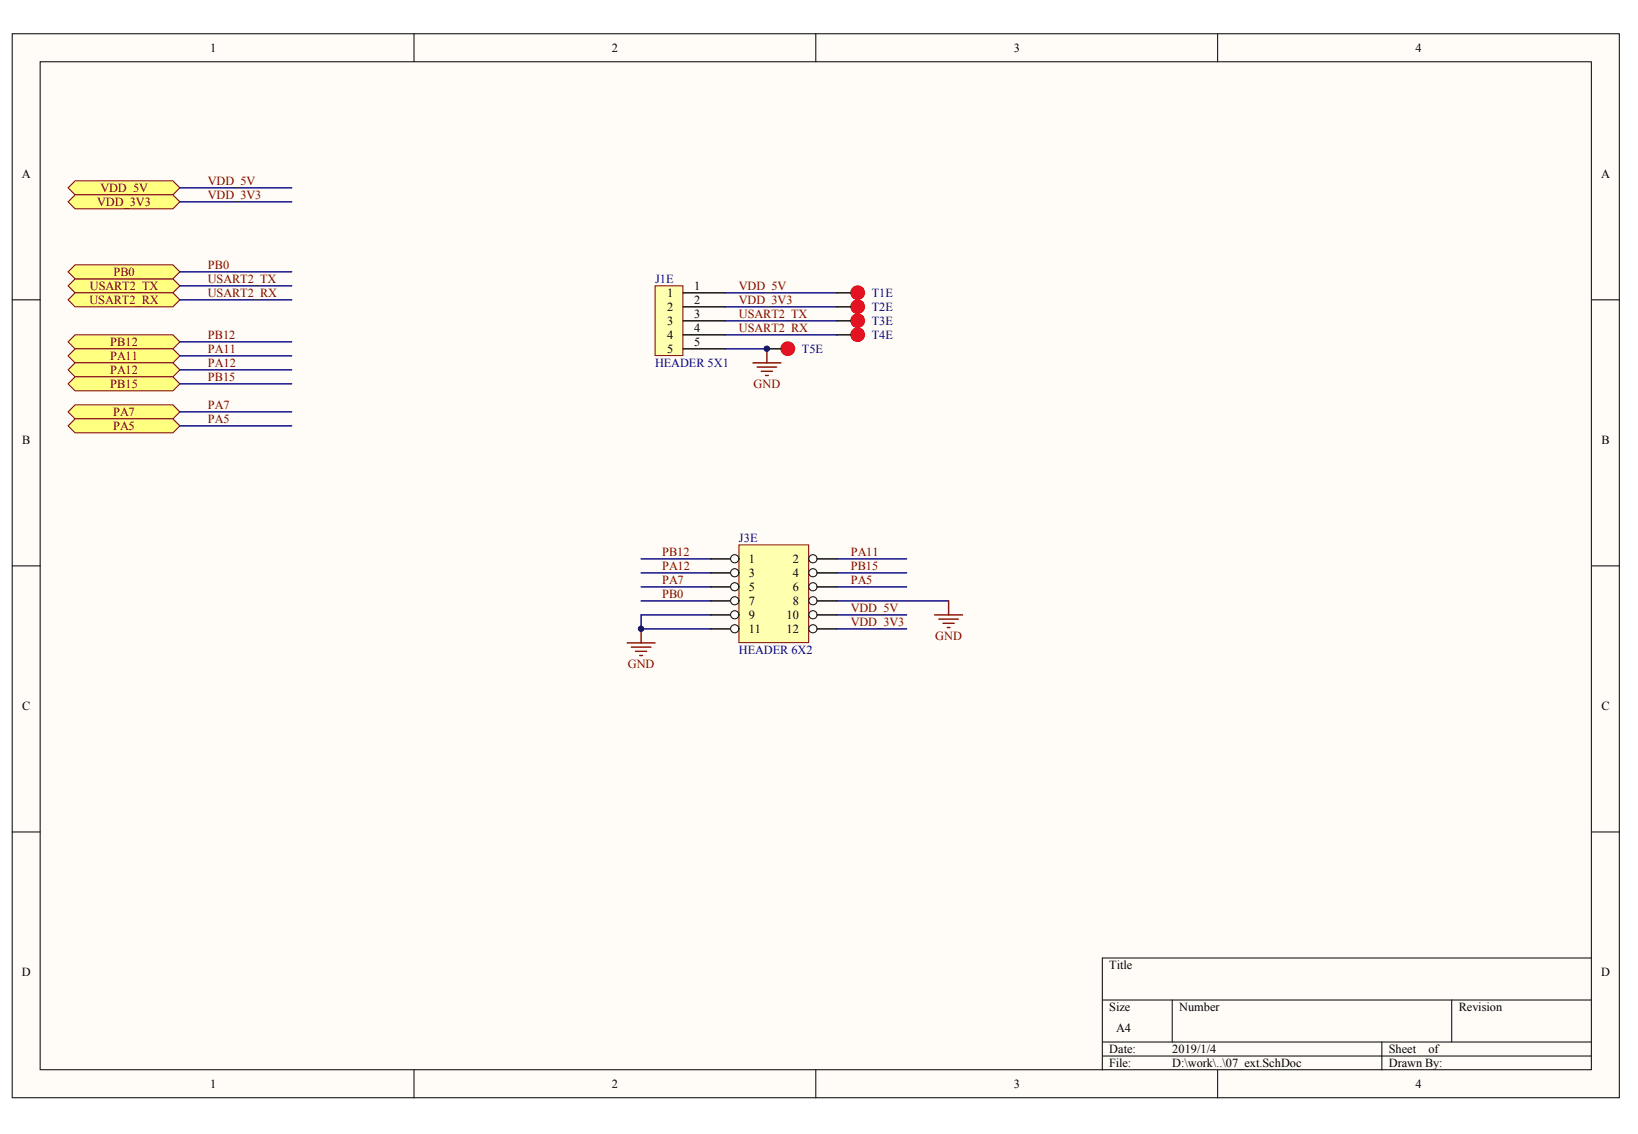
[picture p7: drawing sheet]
<svg xmlns="http://www.w3.org/2000/svg" width="289mm" height="200mm" viewBox="0 0 289 200" stroke-linecap="round" stroke-linejoin="round" font-family="sans-serif">
<g fill="#fffcf8" stroke="#000" stroke-width=".18">
<path d="M2.2 6h283.4v187.6h-283.4z"/>
<path d="M7.1 10.9h273.6v177.8h-273.6z"/>
</g>
<g fill="none" stroke="#000" stroke-width=".18">
<path d="M73 6v4.9M143.9 6v4.9M214.8 6v4.9M2.2 52.9h4.9M280.7 52.9h5M2.2 99.8h4.9M280.7 99.8h5M2.2 146.7h4.9M280.7 146.7h5M194.4 176.4h86.3M206.8 176.4v7.4M256.1 176.4v7.4"/>
<path d="M280.7 169h-86.3v19.7M73 188.7v5M143.9 188.7v5M194.4 183.8h86.3M194.4 186.3h86.3M214.8 188.7v5M243.7 183.8v4.9"/>
</g>
<path d="M13.2 31.9h17.3l1.2 1.2-1.2 1.3h-17.3l-1.2-1.3z" fill-rule="evenodd" fill="#ffff80" stroke="#800000" stroke-width=".18"/>
<path d="M31.7 33.1h19.8" fill="none" stroke="#000080" stroke-width=".25"/>
<path d="M13.2 34.4h17.3l1.2 1.2-1.2 1.2h-17.3l-1.2-1.2z" fill-rule="evenodd" fill="#ffff80" stroke="#800000" stroke-width=".18"/>
<path d="M31.7 35.6h19.8" fill="none" stroke="#000080" stroke-width=".25"/>
<path d="M13.2 49.2h17.3l1.2 1.2-1.2 1.3h-17.3l-1.2-1.3z" fill-rule="evenodd" fill="#ffff80" stroke="#800000" stroke-width=".18"/>
<path d="M31.7 50.4h19.8" fill="none" stroke="#000080" stroke-width=".25"/>
<path d="M13.2 51.7h17.3l1.2 1.2-1.2 1.2h-17.3l-1.2-1.2z" fill-rule="evenodd" fill="#ffff80" stroke="#800000" stroke-width=".18"/>
<path d="M31.7 52.9h19.8M113.1 98.6h12.3M147.6 98.6h12.3M113.1 101.1h12.3M113.1 103.5h12.3M147.6 101.1h12.3M147.6 103.5h12.3M147.6 106h19.7M147.6 108.5h12.3" fill="none" stroke="#000080" stroke-width=".25"/>
<path d="M110.6 113.4h5M111.4 114.1h3.4M112.1 114.9h2M112.8 115.6h.5M113.1 110.9v2.5" fill="none" stroke="#800000" stroke-width=".25"/>
<path d="M13.2 46.7h17.3l1.2 1.2-1.2 1.3h-17.3l-1.2-1.3z" fill-rule="evenodd" fill="#ffff80" stroke="#800000" stroke-width=".18"/>
<path d="M31.7 47.9h19.8" fill="none" stroke="#000080" stroke-width=".25"/>
<path d="M13.2 59.1h17.3l1.2 1.2-1.2 1.2h-17.3l-1.2-1.2z" fill-rule="evenodd" fill="#ffff80" stroke="#800000" stroke-width=".18"/>
<path d="M31.7 60.3h19.8" fill="none" stroke="#000080" stroke-width=".25"/>
<path d="M13.2 61.5h17.3l1.2 1.3-1.2 1.2h-17.3l-1.2-1.2z" fill-rule="evenodd" fill="#ffff80" stroke="#800000" stroke-width=".18"/>
<path d="M31.7 62.8h19.8" fill="none" stroke="#000080" stroke-width=".25"/>
<path d="M13.2 64h17.3l1.2 1.2-1.2 1.3h-17.3l-1.2-1.3z" fill-rule="evenodd" fill="#ffff80" stroke="#800000" stroke-width=".18"/>
<path d="M31.7 65.2h19.8" fill="none" stroke="#000080" stroke-width=".25"/>
<path d="M13.2 66.5h17.3l1.2 1.2-1.2 1.2h-17.3l-1.2-1.2z" fill-rule="evenodd" fill="#ffff80" stroke="#800000" stroke-width=".18"/>
<path d="M31.7 67.7h19.8" fill="none" stroke="#000080" stroke-width=".25"/>
<path d="M13.2 71.4h17.3l1.2 1.2-1.2 1.3h-17.3l-1.2-1.3z" fill-rule="evenodd" fill="#ffff80" stroke="#800000" stroke-width=".18"/>
<path d="M31.7 72.6h19.8" fill="none" stroke="#000080" stroke-width=".25"/>
<path d="M13.2 73.9h17.3l1.2 1.2-1.2 1.3h-17.3l-1.2-1.3z" fill-rule="evenodd" fill="#ffff80" stroke="#800000" stroke-width=".18"/>
<path d="M127.9 56.6h19.7M127.9 59.1h19.7M127.9 54.1h19.7M31.7 75.1h19.8M127.9 61.5h7.4M113.1 106h12.3M125.4 108.5h-12.3v2.4h12.3" fill="none" stroke="#000080" stroke-width=".25"/>
<g fill="#ee0e22" stroke="#ee0e22" stroke-width=".18">
<circle cx="151.3" cy="56.6" r="1.22"/>
<circle cx="151.3" cy="59" r="1.22"/>
</g>
<path d="M147.6 56.6h2.5M147.6 59.1h2.5" fill="none" stroke="#000" stroke-width=".25"/>
<path d="M132.8 64h4.9M133.5 64.7h3.5M134.3 65.5h2M135 66.2h.5M135.3 61.5v2.5" fill="none" stroke="#800000" stroke-width=".25"/>
<path d="M115.6 50.4h4.9v12.3h-4.9z" fill="#ffffb0" stroke="#800000" stroke-width=".18"/>
<path d="M120.5 51.7h7.4M120.5 54.1h7.4M120.5 56.6h7.4M120.5 59.1h7.4M120.5 61.5h7.4" fill="none" stroke="#000" stroke-width=".25"/>
<path d="M127.9 51.7h19.7" fill="none" stroke="#000080" stroke-width=".25"/>
<path d="M130.3 96.1h12.3v17.3h-12.3z" fill="#ffffb0" stroke="#800000" stroke-width=".18"/>
<path d="M125.4 98.6h4.9" fill="none" stroke="#000" stroke-width=".25"/>
<circle cx="129.6" cy="98.6" r=".72" fill="#fffcf8" stroke="#000" stroke-width=".18"/>
<path d="M142.7 98.6h4.9" fill="none" stroke="#000" stroke-width=".25"/>
<circle cx="143.4" cy="98.6" r=".72" fill="#fffcf8" stroke="#000" stroke-width=".18"/>
<path d="M125.4 101.1h4.9" fill="none" stroke="#000" stroke-width=".25"/>
<circle cx="129.6" cy="101" r=".72" fill="#fffcf8" stroke="#000" stroke-width=".18"/>
<path d="M142.7 101.1h4.9" fill="none" stroke="#000" stroke-width=".25"/>
<circle cx="143.4" cy="101" r=".72" fill="#fffcf8" stroke="#000" stroke-width=".18"/>
<path d="M125.4 103.5h4.9" fill="none" stroke="#000" stroke-width=".25"/>
<circle cx="129.6" cy="103.5" r=".72" fill="#fffcf8" stroke="#000" stroke-width=".18"/>
<path d="M142.7 103.5h4.9" fill="none" stroke="#000" stroke-width=".25"/>
<circle cx="143.4" cy="103.5" r=".72" fill="#fffcf8" stroke="#000" stroke-width=".18"/>
<path d="M125.4 106h4.9" fill="none" stroke="#000" stroke-width=".25"/>
<circle cx="129.6" cy="106" r=".72" fill="#fffcf8" stroke="#000" stroke-width=".18"/>
<path d="M142.7 106h4.9" fill="none" stroke="#000" stroke-width=".25"/>
<circle cx="143.4" cy="106" r=".72" fill="#fffcf8" stroke="#000" stroke-width=".18"/>
<path d="M125.4 108.5h4.9" fill="none" stroke="#000" stroke-width=".25"/>
<circle cx="129.6" cy="108.4" r=".72" fill="#fffcf8" stroke="#000" stroke-width=".18"/>
<path d="M142.7 108.5h4.9" fill="none" stroke="#000" stroke-width=".25"/>
<circle cx="143.4" cy="108.4" r=".72" fill="#fffcf8" stroke="#000" stroke-width=".18"/>
<path d="M125.4 110.9h4.9" fill="none" stroke="#000" stroke-width=".25"/>
<circle cx="129.6" cy="110.9" r=".72" fill="#fffcf8" stroke="#000" stroke-width=".18"/>
<path d="M142.7 110.9h4.9" fill="none" stroke="#000" stroke-width=".25"/>
<circle cx="143.4" cy="110.9" r=".72" fill="#fffcf8" stroke="#000" stroke-width=".18"/>
<path d="M147.6 110.9h12.3" fill="none" stroke="#000080" stroke-width=".25"/>
<path d="M164.9 108.5h4.9M165.6 109.2h3.4M166.3 109.9h2M167.1 110.7h.5M167.3 106v2.5" fill="none" stroke="#800000" stroke-width=".25"/>
<g fill="#ee0e22" stroke="#ee0e22" stroke-width=".18">
<circle cx="151.3" cy="54.1" r="1.22"/>
<circle cx="151.3" cy="51.6" r="1.22"/>
<circle cx="139" cy="61.5" r="1.22"/>
</g>
<path d="M147.6 54.1h2.5M147.6 51.7h2.5M135.3 61.5h2.4" fill="none" stroke="#000" stroke-width=".25"/>
<g fill="#000080" stroke="#000080" stroke-width=".18">
<circle cx="113.1" cy="110.9" r=".48"/>
<circle cx="135.3" cy="61.5" r=".48"/>
</g>
<g font-size="2.2">
<text x="37.1" y="9.2">1</text>
<text x="107.9" y="9.2">2</text>
<text x="178.8" y="9.2">3</text>
<text x="249.7" y="9.2">4</text>
<text x="3.9" y="31.4">A</text>
<text x="282.4" y="31.4">A</text>
<text x="117.7" y="52.4">1</text>
<text x="122.5" y="51.2">1</text>
<text x="122.5" y="53.7">2</text>
<text x="117.7" y="54.9">2</text>
<text x="117.7" y="57.4">3</text>
<text x="117.7" y="59.8">4</text>
<text x="122.5" y="56.1">3</text>
<text x="122.5" y="58.6">4</text>
<text x="117.7" y="62.3">5</text>
<text x="122.5" y="61.1">5</text>
<text x="3.9" y="78.3">B</text>
<text x="282.5" y="78.3">B</text>
<text x="132.1" y="99.4">1</text>
<text x="132.1" y="101.8">3</text>
<text x="139.9" y="99.4">2</text>
<text x="139.9" y="101.8">4</text>
<text x="132.1" y="104.3">5</text>
<text x="132.1" y="106.8">7</text>
<text x="139.9" y="104.3">6</text>
<text x="139.9" y="106.8">8</text>
<text x="132.1" y="109.2">9</text>
<text x="132.1" y="111.7">11</text>
<text x="138.7" y="109.2">10</text>
<text x="138.7" y="111.7">12</text>
<text x="3.9" y="125.2">C</text>
<text x="282.5" y="125.2">C</text>
<text x="3.9" y="172.2">D</text>
<text x="195.7" y="170.9">Title</text>
<text x="282.4" y="172.2">D</text>
<text x="195.7" y="178.3">Size</text>
<text x="208" y="178.3">Number</text>
<text x="257.3" y="178.3">Revision</text>
<text x="195.7" y="185.7">Date:</text>
<text x="196.9" y="182">A4</text>
<text x="206.8" y="185.7">2019/1/4</text>
<text x="245" y="185.7">Sheet</text>
<text x="252" y="185.7">of</text>
<text x="37.1" y="192">1</text>
<text x="107.9" y="192">2</text>
<text x="178.8" y="192">3</text>
<text x="195.7" y="188.2">File:</text>
<text x="206.8" y="188.2">D:\work\..\07_ext.SchDoc</text>
<text x="245" y="188.2">Drawn By:</text>
<text x="249.7" y="192">4</text>
</g>
<g font-size="2.2" fill="#800000">
<text x="17.7" y="33.9">VDD_5V</text>
<text x="36.7" y="32.7">VDD_5V</text>
<text x="36.7" y="35.1">VDD_3V3</text>
<text x="17.2" y="36.4">VDD_3V3</text>
<text x="36.7" y="47.5">PB0</text>
<text x="15.8" y="53.7">USART2_RX</text>
<text x="15.9" y="51.2">USART2_TX</text>
<text x="20" y="48.7">PB0</text>
<text x="36.7" y="50">USART2_TX</text>
<text x="36.7" y="52.4">USART2_RX</text>
<text x="130.3" y="53.7">VDD_3V3</text>
<text x="130.3" y="51.2">VDD_5V</text>
<text x="36.7" y="59.8">PB12</text>
<text x="130.3" y="56.1">USART2_TX</text>
<text x="130.3" y="58.6">USART2_RX</text>
<text x="19.4" y="63.5">PA11</text>
<text x="19.5" y="61.1">PB12</text>
<text x="36.7" y="62.3">PA11</text>
<text x="36.7" y="64.8">PA12</text>
<text x="19.4" y="66">PA12</text>
<text x="19.5" y="68.5">PB15</text>
<text x="36.7" y="67.2">PB15</text>
<text x="132.9" y="68.4">GND</text>
<text x="19.9" y="73.4">PA7</text>
<text x="19.9" y="75.9">PA5</text>
<text x="36.7" y="72.2">PA7</text>
<text x="36.7" y="74.7">PA5</text>
<text x="116.8" y="98.1">PB12</text>
<text x="116.8" y="100.6">PA12</text>
<text x="150.1" y="98.1">PA11</text>
<text x="150.1" y="100.6">PB15</text>
<text x="116.8" y="103.1">PA7</text>
<text x="116.8" y="105.5">PB0</text>
<text x="150.1" y="103.1">PA5</text>
<text x="150.1" y="110.5">VDD_3V3</text>
<text x="150.1" y="108">VDD_5V</text>
<text x="165" y="112.9">GND</text>
<text x="110.7" y="117.8">GND</text>
</g>
<g font-size="2.2" fill="#000080">
<text x="115.6" y="50">J1E</text>
<text x="153.8" y="52.4">T1E</text>
<text x="153.8" y="57.4">T3E</text>
<text x="153.8" y="59.8">T4E</text>
<text x="153.8" y="54.9">T2E</text>
<text x="115.6" y="64.8">HEADER 5X1</text>
<text x="141.4" y="62.3">T5E</text>
<text x="130.3" y="95.7">J3E</text>
<text x="130.3" y="115.4">HEADER 6X2</text>
</g>
</svg>
